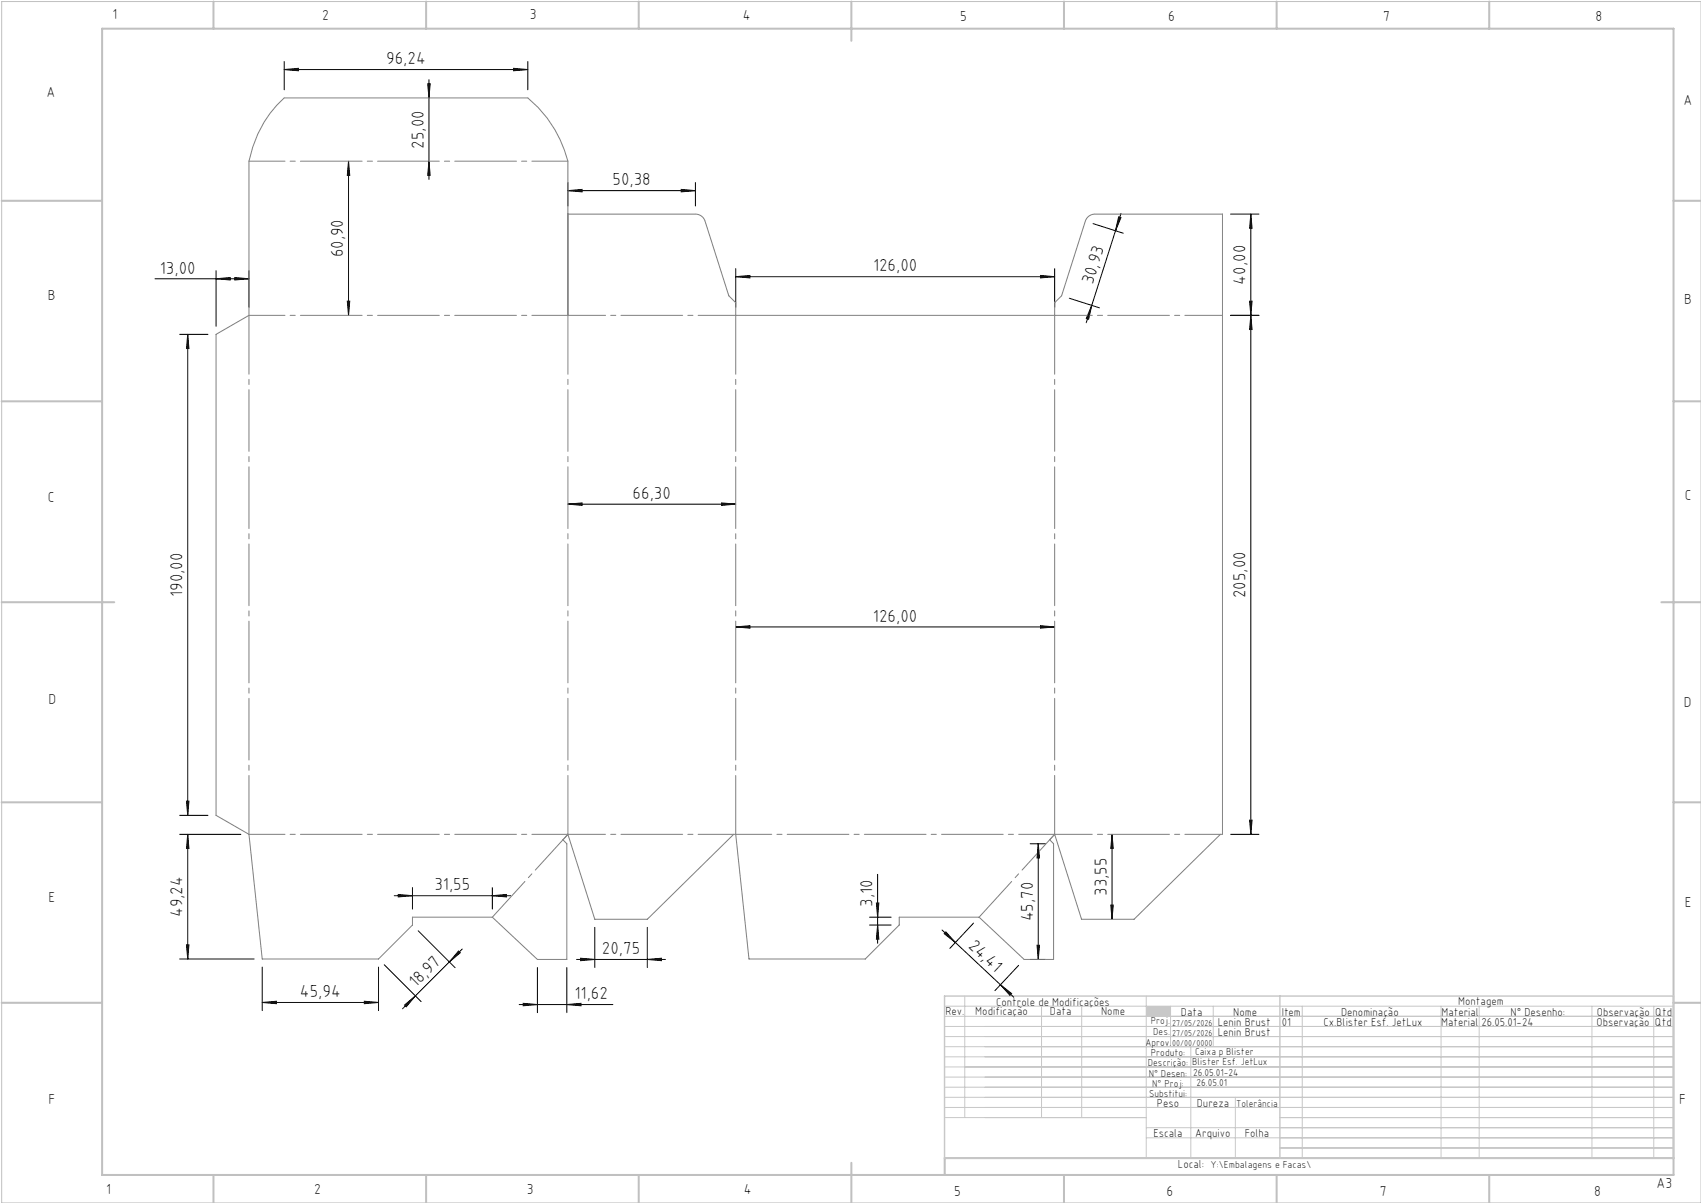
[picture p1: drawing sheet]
<svg xmlns="http://www.w3.org/2000/svg" width="420mm" height="297mm" viewBox="0 0 420 297" stroke-linecap="round" stroke-linejoin="round" font-family="sans-serif">
<path d="M.4 .4h419.6v296.6h-419.6z" fill="none" stroke="#c0c0c0" stroke-width=".25"/>
<g fill="none" stroke="#c0c0c0" stroke-width=".5">
<path d="M25.2 7.1h388v283h-388zM52.7 .4v6.7M105.2 .4v6.7M157.7 .4v6.7M210.2 .4v9.7M262.7 .4v6.7M315.2 .4v6.7M367.7 .4v6.7M.4 49.6h24.8M413.2 49.6h6.8M.4 99.1h24.8M413.2 99.1h6.8"/>
<path d="M.4 148.7h27.8M410.2 148.7h9.8M.4 198.1h24.8M413.2 198.1h6.8M.4 247.6h24.8M413.2 247.6h6.8M52.7 290.1v6.9M105.2 290.1v6.9M157.7 290.1v6.9M210.2 287.1v9.9M262.7 290.1v6.9M315.2 290.1v6.9"/>
<path d="M367.7 290.1v6.9M413.2 285.9h-179.9v4.2"/>
</g>
<g fill="none" stroke="#c3c8d2" stroke-width=".25">
<path d="M233.2 250.9h180M233.2 248.4h180M233.2 253.4h180M233.2 255.9h180M233.2 258.4h180M238.2 245.9v30M257.2 248.4v27.5M267.1 248.4v27.5M283 245.9v40M289 248.4v10M294 258.4v27.5M299.6 248.4v10"/>
<path d="M321.5 248.4v37.5M355.8 248.4v37.5M365.2 248.4v37.5M393.1 248.4v37.5M408.3 248.4v37.5M233.2 260.9h180M233.2 263.4h180M233.2 265.9h180M233.2 268.4h180M233.2 270.9h180M233.2 273.4h180M233.2 275.9h49.8"/>
<path d="M283 278.4h130.2M305 270.9v15M316 275.9h97.2M283 280.9h130.2M316 283.4h97.2"/>
</g>
<path d="M233.2 245.9h180v40h-180zM316 245.9v40" fill="none" stroke="#c3c8d2" stroke-width=".35"/>
<path d="M283 248.4h6v2.5h-6z" fill-rule="evenodd" fill="#c3c8d2"/>
<g fill="none" stroke="#000" stroke-width=".25">
<path d="M70.2 17.2l3.5-.3v.6zM70.2 15.2v7M70.2 17.2h60.1M105.9 19.7v24.6M126.8 16.9l3.5 .3-3.5 .3zM130.3 15.2v7M86.1 39.8l.3 3.5h-.6zM86.1 39.8v38.1M105.6 20.7h.6l-.3 3.5zM105.9 39.8l.3 3.5h-.6zM140.2 47.1l3.5-.3v.6zM140.2 45.1v5.8"/>
<path d="M140.2 47.1h31.5M168.2 46.8l3.5 .3-3.5 .3zM171.7 45.1v5.8M269.9 55.2l7.4 2.4M276.2 53.5l.6 .2-1.4 3.3zM276.8 52.7l-7.2 22.7M303.8 52.9h7M308.8 52.9v153.1M308.8 52.9l.3 3.5h-.6zM38.3 68.8h23.2M53.3 68.8l3.5-.3v.6zM53.3 66.8v13.7"/>
<path d="M58 68.5l3.5 .3-3.5 .3zM61.5 66.8v9.1M85.8 74.4h.6l-.3 3.5zM181.7 68.3l3.5-.3v.6zM181.7 66.3v9.6M181.7 68.3h78.7M256.9 68l3.5 .3-3.5 .3zM260.4 66.3v9.6M264 73.6l7.5 2.4M269.6 75.4l-1.4 4.3M269.6 75.4l-.8 3.4-.6-.2zM303.8 77.9h7"/>
<path d="M308.5 74.4h.6l-.3 3.5zM308.8 77.9l.3 3.5h-.6zM44.3 82.5h7M46.3 82.5l.3 3.5h-.6zM46.3 82.5v118.8M140.2 124.5l3.5-.3v.6zM140.2 124.5h41.5M178.2 124.2l3.5 .3-3.5 .3zM181.7 154.8l3.5-.3v.6zM181.7 154.8h78.7M256.9 154.5l3.5 .3-3.5 .3zM46 197.8h.6l-.3 3.5z"/>
<path d="M44.3 206h15.2M44.3 201.3h7M46.3 206l.3 3.5h-.6zM46.3 206v30.8M101.8 219.1v5.3M121.6 219.1v5.3M216.7 215.9v17M254.4 208.3h3.7M256.4 208.3l.3 3.5h-.6zM256.4 208.3v28.6M274.6 206v21M274.6 206l.3 3.5h-.6z"/>
<path d="M303.8 206h7M308.5 202.5h.6l-.3 3.5zM44.3 236.8h18.4M46 233.3h.6l-.3 3.5zM64.7 238.8v10.7M93.5 238.8v10.7M94.9 238.2l9.1 9.1M97.3 221.1h28.8M98.3 220.8l3.5 .3-3.5 .3zM103.3 229.8l9.1 9.1M113.2 234.8l.4 .4-2.6 2.3zM114.1 234.3l-14.7 14.8"/>
<path d="M121.6 221.1l3.5-.3v.6zM132.7 238.9v11.1M140 238.9v11.1M142.4 236.9h21.9M143.4 236.6l3.5 .3-3.5 .3zM146.9 229v9.9M159.8 236.9l3.5-.3v.6zM159.8 229v9.9M214.7 226.4h5.3M214.7 228.4h5.3M216.4 222.9h.6l-.3 3.5zM216.7 228.4l.3 3.5h-.6z"/>
<path d="M232.6 229.6l17.7 16.6M233.5 230.1l2.4 2.6-2.8-2.2zM240.4 227.9l-5.9 6.2M251.5 238.3l-5.8 6.3M254.4 236.9h3.7M256.1 233.4h.6l-.3 3.5zM274.3 223.5h.6l-.3 3.5zM64.7 247.5l3.5-.3v.6zM64.7 247.5h28.8M90 247.2l3.5 .3-3.5 .3zM99.9 248.1l2.7-2.2-2.3 2.7zM128.2 248h23.1"/>
<path d="M129.2 247.7l3.5 .3-3.5 .3zM140 248l3.5-.3v.6zM247 243.1l2.8 2.2-.4 .4z"/>
</g>
<path d="M140.2 52.9h31.5l1.3 .3 .7 .6 .4 .8 5.9 18.4 1.7 1.7v3.2h78.7v-3.2l1.7-1.7 5.9-18.4 .4-.8 .7-.6 1.3-.3h31.4v153.1M140.2 77.9v-38.1a30 30 0 0 0-9.9-15.6h-60.1a28.1 28.1 0 0 0-8.7 15.6v38.1l-8.2 4.6v118.8l8.2 4.7 3.2 30.8h28.8l8.3-8.4v-2h19.8l11.1 10.5h7.3v-28.6l-1-1 1.2-1.3 6.7 21h12.9l21.3-21M181.7 206l3.2 30.8h28.7l8.4-8.4v-2h19.7l11.2 10.5h7.2v-28.6l-.9-1 1.2-1.3 6.7 21h12.9l21.3-21" fill="none" stroke="#808080" stroke-width=".25"/>
<path d="M140.2 77.9v128.1M260.4 77.9v128.1M61.5 206v-128.1M181.7 206v-128.1" fill="none" stroke="#808080" stroke-width=".25" stroke-dasharray="15.2 1.3 1.3 1.3" stroke-dashoffset=".7"/>
<path d="M61.5 39.8h78.7M61.5 77.9h78.7M61.5 206h78.7M181.7 206h78.7" fill="none" stroke="#808080" stroke-width=".25" stroke-dasharray="15.2 1.3 1.3 1.3" stroke-dashoffset="6.3"/>
<path d="M140.2 77.9h41.5M260.4 77.9h41.4M140.2 206h41.5M260.4 206h41.4" fill="none" stroke="#808080" stroke-width=".25" stroke-dasharray="15.2 1.3 1.3 1.3" stroke-dashoffset="6"/>
<path d="M140.2 206l-18.6 20.4M260.4 206l-18.7 20.4" fill="none" stroke="#808080" stroke-width=".25" stroke-dasharray="15.2 1.3 1.3 1.3" stroke-dashoffset="3.3"/>
<g fill="#000">
<path d="M140.2 47.1l3.5-.3v.6zM168.2 46.8l3.5 .3-3.5 .3z"/>
<path d="M276.2 53.5l.6 .2-1.4 3.3zM269.6 75.4l-.8 3.4-.6-.2z"/>
<path d="M308.8 52.9l.3 3.5h-.6zM308.5 74.4h.6l-.3 3.5z"/>
<path d="M53.3 68.8l3.5-.3v.6zM58 68.5l3.5 .3-3.5 .3zM70.2 17.2l3.5-.3v.6zM126.8 16.9l3.5 .3-3.5 .3zM181.7 68.3l3.5-.3v.6zM256.9 68l3.5 .3-3.5 .3zM143.4 236.6l3.5 .3-3.5 .3zM159.8 236.9l3.5-.3v.6zM140.2 124.5l3.5-.3v.6zM178.2 124.2l3.5 .3-3.5 .3z"/>
<path d="M46.3 82.5l.3 3.5h-.6zM46 197.8h.6l-.3 3.5zM105.6 20.7h.6l-.3 3.5zM105.9 39.8l.3 3.5h-.6zM46.3 206l.3 3.5h-.6zM46 233.3h.6l-.3 3.5zM216.4 222.9h.6l-.3 3.5zM216.7 228.4l.3 3.5h-.6zM256.4 208.3l.3 3.5h-.6zM256.1 233.4h.6l-.3 3.5zM86.1 39.8l.3 3.5h-.6zM85.8 74.4h.6l-.3 3.5z"/>
<path d="M181.7 154.8l3.5-.3v.6zM256.9 154.5l3.5 .3-3.5 .3z"/>
<path d="M308.5 202.5h.6l-.3 3.5zM308.8 77.9l.3 3.5h-.6zM274.3 223.5h.6l-.3 3.5zM274.6 206l.3 3.5h-.6z"/>
<path d="M113.2 234.8l.4 .4-2.6 2.3zM99.9 248.1l2.7-2.2-2.3 2.7z"/>
<path d="M121.6 221.1l3.5-.3v.6zM98.3 220.8l3.5 .3-3.5 .3z"/>
<path d="M233.5 230.1l2.4 2.6-2.8-2.2zM247 243.1l2.8 2.2-.4 .4z"/>
<path d="M90 247.2l3.5 .3-3.5 .3zM64.7 247.5l3.5-.3v.6z"/>
<path d="M140 248l3.5-.3v.6zM129.2 247.7l3.5 .3-3.5 .3z"/>
</g>
<g font-size="4.3">
<text x="95.4" y="15.9">96,24</text>
<text x="104.6" y="36.7" transform="rotate(-90 104.6 36.7)">25,00</text>
<text x="151.2" y="45.8">50,38</text>
<text x="84.8" y="63.6" transform="rotate(-90 84.8 63.6)">60,90</text>
<text x="39.5" y="67.5">13,00</text>
<text x="215.6" y="67">126,00</text>
<text x="269.8" y="70.3" transform="rotate(-72 269.8 70.3)">30,93</text>
<text x="307.6" y="70.2" transform="rotate(-90 307.6 70.2)">40,00</text>
<text x="156.2" y="123.2">66,30</text>
<text x="45.1" y="147.4" transform="rotate(-90 45.1 147.4)">190,00</text>
<text x="307.6" y="147.7" transform="rotate(-90 307.6 147.7)">205,00</text>
<text x="215.6" y="153.5">126,00</text>
<text x="107.3" y="219.8">31,55</text>
<text x="273.3" y="221.2" transform="rotate(-90 273.3 221.2)">33,55</text>
<text x="45.1" y="226.4" transform="rotate(-90 45.1 226.4)">49,24</text>
<text x="215.4" y="223.8" transform="rotate(-90 215.4 223.8)">3,10</text>
<text x="255.1" y="227.5" transform="rotate(-90 255.1 227.5)">45,70</text>
<text x="238.9" y="233.7" transform="rotate(43 238.9 233.7)">24,41</text>
<text x="148.6" y="235.6">20,75</text>
<text x="102.7" y="243.9" transform="rotate(-45 102.7 243.9)">18,97</text>
<text x="74.1" y="246.2">45,94</text>
<text x="141.9" y="246.7">11,62</text>
</g>
<g font-size="3.6">
<text x="27.8" y="4.8">1</text>
<text x="79.5" y="4.9">2</text>
<text x="130.8" y="4.8">3</text>
<text x="183.4" y="4.9">4</text>
<text x="237.1" y="5.1">5</text>
<text x="288.4" y="5.2">6</text>
<text x="341.5" y="5.1">7</text>
<text x="394" y="5.2">8</text>
<text x="11.5" y="24">A</text>
<text x="415.7" y="25.8">A</text>
<text x="11.8" y="74.1">B</text>
<text x="415.8" y="75.1">B</text>
<text x="11.8" y="124">C</text>
<text x="416" y="123.5">C</text>
<text x="12" y="173.7">D</text>
<text x="415.8" y="174.7">D</text>
<text x="12" y="222.6">E</text>
<text x="416" y="223.9">E</text>
<text x="12" y="272.6">F</text>
<text x="414.6" y="272.6">F</text>
<text x="409" y="293.3">A3</text>
<text x="26.2" y="294.8">1</text>
<text x="77.6" y="294.8">2</text>
<text x="130.1" y="294.8">3</text>
<text x="183.7" y="294.7">4</text>
<text x="235.6" y="295.2">5</text>
<text x="288" y="295.2">6</text>
<text x="340.7" y="295.2">7</text>
<text x="393.6" y="295.2">8</text>
</g>
<g font-size="2.9">
<text x="240.8" y="250.6">Modificação</text>
<text x="259.2" y="250.6">Data</text>
<text x="271.9" y="250.6">Nome</text>
<text x="290.9" y="288.4">Local:</text>
</g>
<g font-size="2.8">
<text x="233.4" y="250.6">Rev.</text>
<text x="246" y="248.4">Controle de Modificações</text>
<text x="291.6" y="250.8">Data</text>
<text x="304.5" y="250.8">Nome</text>
<text x="316.5" y="250.9">Item</text>
<text x="331.1" y="250.9">Denominação</text>
<text x="355.9" y="250.9">Material</text>
<text x="360.1" y="248.2">Montagem</text>
<text x="373" y="250.9">N° Desenho:</text>
<text x="394.3" y="250.9">Observação</text>
<text x="408.7" y="250.9">Qtd</text>
<text x="300.7" y="253.3">Lenin Brust</text>
<text x="300.7" y="255.8">Lenin Brust</text>
<text x="316.5" y="253.3">01</text>
<text x="326.8" y="253.2">Cx.Blister Esf. JetLux</text>
<text x="355.8" y="253.2">Material</text>
<text x="365.8" y="253.3">26.05.01-24</text>
<text x="394.2" y="253.3">Observação</text>
<text x="408.6" y="253.3">Qtd</text>
<text x="285.6" y="273.3">Peso</text>
<text x="295.5" y="273.3">Dureza</text>
<text x="284.8" y="280.8">Escala</text>
<text x="295.1" y="280.8">Arquivo</text>
<text x="307.3" y="280.8">Folha</text>
</g>
<g font-size="2.5">
<text x="284.1" y="252.9">Proj.</text>
<text x="284.8" y="255.5">Des.</text>
<text x="282.8" y="258.3">Aprov.</text>
<text x="283.4" y="263.3">Descrição:</text>
<text x="284.2" y="260.7">Produto:</text>
<text x="294.4" y="263">Blister Esf. JetLux</text>
<text x="295.1" y="260.4">Caixa p Blister</text>
<text x="283.7" y="265.9">N° Desen:</text>
<text x="284.5" y="268.3">N° Proj:</text>
<text x="294.6" y="265.6">26.05.01-24</text>
<text x="295.4" y="268">26.05.01</text>
<text x="283.7" y="270.9">Substitui:</text>
<text x="305.2" y="273.3">Tolerância</text>
<text x="298.9" y="288.4">Y:\Embalagens e Facas\</text>
</g>
<g font-size="2.1">
<text x="289.4" y="253.3">27/05/2026</text>
<text x="289.4" y="255.8">27/05/2026</text>
<text x="289.4" y="258.3">00/00/0000</text>
</g>
</svg>
